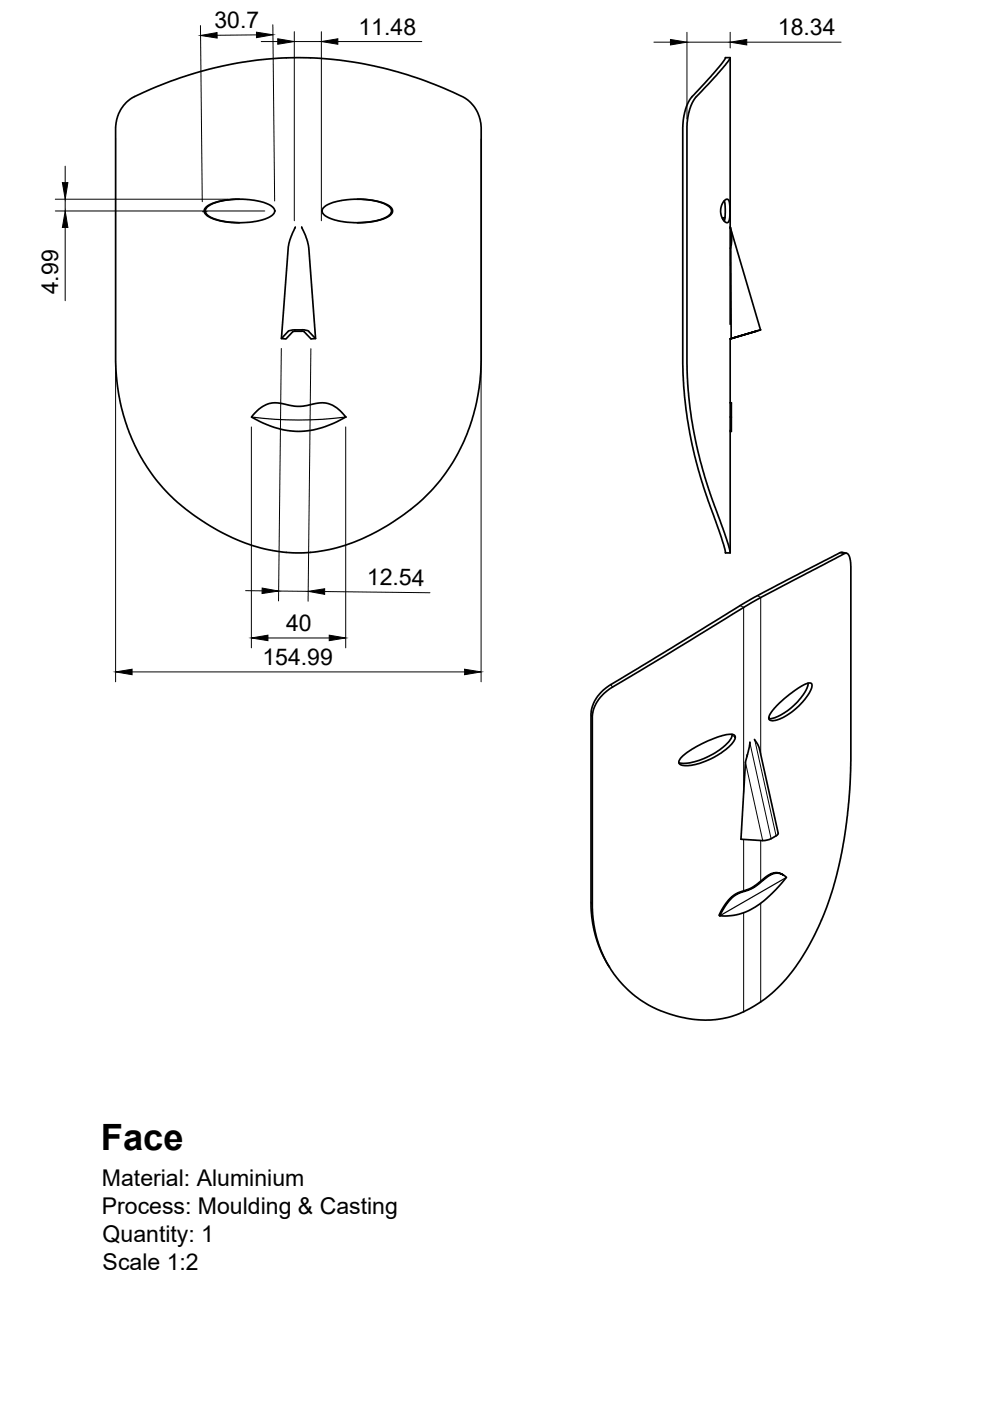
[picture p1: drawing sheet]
<svg xmlns="http://www.w3.org/2000/svg" width="210mm" height="297mm" viewBox="0 0 210 297" stroke-linecap="round" stroke-linejoin="round" font-family="sans-serif">
<!-- layer: Visible -->
<g fill="none" stroke="#000" stroke-width=".36">
<path d="M153.8 12.3l-1.4 1.9-4.4 5a10.2 10.2 0 0 0-3.2 8.1v49.8l.4 7.5 .6 4.5 .8 4.3 1.9 7.8 4.5 12.8 .8 3.2 1-.1M153.8 12.2v.1M153.8 12.2h1M154.8 12.3l-1.6 2.1-4.3 4.8a10 10 0 0 0-3.3 8.1v49.8l.4 6.9 .9 6.7 1.6 7.2 1.8 5.9 3.3 9.3 1.2 4M154.8 12.2v.1M154.8 12.3v56.5M26.7 21.8l.6-.5a10.2 10.2 0 0 1 3.1-1.7 76.6 76.6 0 0 1 68.7 1.5 7.7 7.7 0 0 1 2.9 6.2v48.7a40.1 40.1 0 0 1-22.1 36.7 32.5 32.5 0 0 1-29.9 1.6 42.2 42.2 0 0 1-19.2-15.9 42.1 42.1 0 0 1-6.3-22.4v-48.7a8 8 0 0 1 2.2-5.5zM43.7 43.9a12.2 12.2 0 0 1 7.8-1.7 11.4 11.4 0 0 1 6.3 1.7 1.13 1.13 0 0 1 .4 1.1 1.13 1.13 0 0 1-.9 .9 16.9 16.9 0 0 1-13.1 0 1.16 1.16 0 0 1-.5-2zM50.8 42.2a10.4 10.4 0 0 0-7 1.8 1.16 1.16 0 0 0 .6 1.9 13.3 13.3 0 0 0 6.4 1.3M62.6 48.1l-.1 .2a12.9 12.9 0 0 0-1.4 4.3l-1.4 19.2M64 48.1a14.9 14.9 0 0 1 1.5 4.5l1.4 19.2h-1l-1.4-1.5-.5-.1-1.8 .1-1.6 1.5M68.5 44.1a8.2 8.2 0 0 1 5.2-1.8 14.8 14.8 0 0 1 8.8 1.4 1.19 1.19 0 0 1 .7 1.1 1.19 1.19 0 0 1-.8 1.1 17.2 17.2 0 0 1-12.8 .2l-.2-.1a1.24 1.24 0 0 1-.9-1.9z"/>
<path d="M75.8 42.2a10.4 10.4 0 0 1 6.9 1.8 1.16 1.16 0 0 1-.6 1.9 12.6 12.6 0 0 1-6.3 1.3M153.6 42.6l.2 1.6-.2 2.7M153.6 42.5a.61 .61 0 0 1 .8-.2 .61 .61 0 0 1 .3 .8v3.1a.69 .69 0 0 1-.2 .8 .69 .69 0 0 1-.8 0l-.6-.8-.3-1.4 .2-1.1zM153.7 46.1l-.5 .2 .1 .2M154.8 48.3h.1a9.8 9.8 0 0 1 0 4.3h-.1M154.9 48.3l-.1-.2 6.4 21.8M154.9 52.6l.1 19.2M61.1 70.3l-1.4 1.5h.8M64 69.9l-2 .1-.9 .3M64 69.9l.9 .1 .6 .2M65.4 70.3l1.5 1.5M154.8 71.8v13.6"/>
<path d="M159.9 70.3l-5.1 1.5 5.4-1.5-5.4 1.5M159.9 70.3l-5.1 1.5M159.9 70.3l.4-.1-.4 .1M161.2 69.9h.1M161.3 69.9l-1.1 .4 1-.3M53.9 87.7a5.8 5.8 0 0 1 6.9-1.9 10.3 10.3 0 0 0 6.3-.3 5.7 5.7 0 0 1 5.9 2.5l.3 .4a17.9 17.9 0 0 1-14.4 2.4l-3.1-1.1-2.5-1.3zM154.8 85.4h.3v3h-.3zM154.8 88.4v28.7M155.1 88.4v2.4a.38 .38 0 0 1 0 .4 .38 .38 0 0 1-.3 .3M178.5 117.1a3.6 3.6 0 0 0-1.9 .9l-10.5 5.4a302.9 302.9 0 0 0-22.8 13.4l-13.8 8.3a7.9 7.9 0 0 0-4.2 6.5v39.7a25.1 25.1 0 0 0 3.9 13.7M178.5 117.1l1 .2M127.7 147.3l.6-.5a101.9 101.9 0 0 1 10.1-6.2l13.1-8a273.8 273.8 0 0 1 22.8-12.7l4.7-2.5a.88 .88 0 0 1 1.2 1l.2 1.7v43.1l-.7 9.6-.7 5.1-1.1 5.7a57.9 57.9 0 0 1-11.2 23.9 24 24 0 0 1-15 8.7 23.8 23.8 0 0 1-22.8-11.6 25 25 0 0 1-3.3-12.8v-39.7a7 7 0 0 1 2.1-4.8z"/>
<path d="M155.2 155.7a4.3 4.3 0 0 1-2.3 3 12.9 12.9 0 0 1-8.7 3.1l-.3-.1M158.5 160l-.1 .4M159 157.5l-.9 4.1-1 16.3 4.6 .3 1.1-.1 .7-.3M159 157.3v.2M160 156.8l.7 1.1 .4 1 3.9 17.7-.2 .4-1.3 .8M164.9 149.4l1.9-1.6a11.4 11.4 0 0 1 4.8-3h.2a.87 .87 0 0 1 .1 1.4l-.5 1.1a12.5 12.5 0 0 1-7.5 5.5 .75 .75 0 0 1-.9-.4 .75 .75 0 0 1 .2-.9zM171.3 144.9v.5l-.6 1.3a12.6 12.6 0 0 1-7.4 5.7h-.3M144.4 160.6l1.2-1a22.7 22.7 0 0 1 9.4-3.9 .78 .78 0 0 1 .9 .4 .78 .78 0 0 1-.2 .9 14.5 14.5 0 0 1-10.7 5.3 .86 .86 0 0 1-1-.4 .86 .86 0 0 1 .3-1.1zM166.1 185.5a3.1 3.1 0 0 0-4 .6l-1.3 1.1a10.3 10.3 0 0 1-4.4 2.1 9 9 0 0 0-4 4.8h.2a8.8 8.8 0 0 1 4.2-4.8 11.1 11.1 0 0 0 5.5-3.1 2.98 2.98 0 0 1 4.5-.2 22.3 22.3 0 0 1-9.3 7.6l-2.2 .5h-2.7"/>
</g>
<circle cx="160.3" cy="70.2" r=".18" fill="#000"/>
<!-- layer: Visible Narrow -->
<g fill="none" stroke="#000" stroke-width=".21">
<path d="M178.1 117.2l.9 .2M157 128.4l.7 .4v39.2M160.6 126.3l.7 .4v33.2M125.3 151.6l.3 .5M129.5 145.1l.4 .6M155.2 155.9l.7 .4M159 157.5l4.5 20.3M160 156.9l4.5 20.3M157.7 178v10.9M158.1 161.6l3.6 16.6M161.3 178.2v8.6M125.3 191.3l.3 .5"/>
<path d="M157.7 193.5v21M161.3 191.5v20.9"/>
</g>
<!-- layer: Dimensions -->
<g fill="none" stroke="#000" stroke-width=".21">
<path d="M42.5 5.4l.4 37.4M54.4 7.4l-8.4 .1M55.4 8.8h3.5M57.8 5.3l.4 37.3M62.4 6.7v40.1M62.4 8.8h5.7M68.1 6.7v40.1M71.6 8.8h17.8M138.6 8.9h3.6M145.6 6.8v18.4M145.6 8.9h9.2M154.8 6.8v3.4"/>
<path d="M158.3 8.9h20M13.8 35.2v3.5M24.5 29.4v115.2M102 29.4v115.2M11.7 42.2h36.7M11.7 44.7h44.4M13.8 42.2v2.5M13.8 48.2v15.6M59.6 73.9l-.5 53.5M65.9 73.9l-.6 53.6M53.3 90.5v46.9M73.3 90.5v46.9"/>
<path d="M52.1 125.2l3.5 .1M56.8 135.3h13M59.1 125.3l6.2 .1M68.8 125.4l22.4 .3M28 142.5h70.5"/>
</g>
<g fill="#000" stroke="#000" stroke-width=".21">
<path d="M42.5 7.5l3.5-.6v1.2zM54.4 6.8l3.5 .6-3.5 .6zM58.9 8.2l3.5 .6-3.5 .6zM68.1 8.8l3.5-.6v1.2zM142.2 8.4l3.4 .5-3.4 .6zM154.8 8.9l3.5-.5v1.1zM13.2 38.7h1.2l-.6 3.5zM13.8 44.7l.6 3.5h-1.2zM55.6 124.7l3.5 .6-3.5 .5zM53.3 135.3l3.5-.6v1.1zM65.3 125.4l3.5-.6v1.2zM69.8 134.7l3.5 .6-3.5 .5z"/>
<path d="M24.5 142.5l3.5-.6v1.2zM98.5 141.9l3.5 .6-3.5 .6z"/>
</g>
<!-- layer: Sketch1 -->
<path d="M53.3 88.4a79.1 79.1 0 0 0 20 0M166.8 186l-14.2 8.2" fill="none" stroke="#000" stroke-width=".25"/>
<!-- layer: Sketch5 -->
<path d="M83 45h.1" fill="none" stroke="#000" stroke-width=".25"/>
<!-- layer: Sketch6 -->
<path d="M83 45h.1" fill="none" stroke="#000" stroke-width=".25"/>
<!-- layer: Sketch8 -->
<path d="M42.9 44.9h1" fill="none" stroke="#000" stroke-width=".21"/>
<text font-size="7.7" x="21.4" y="243.8">Face</text>
<g font-size="4.9">
<text x="45.5" y="6" transform="rotate(-1 45.5 6)">30.7</text>
<text x="76" y="7.4">11.48</text>
<text x="164.9" y="7.5">18.34</text>
<text x="12.4" y="62.4" transform="rotate(-90 12.4 62.4)">4.99</text>
<text x="77.8" y="124.1" transform="rotate(1 77.8 124.1)">12.54</text>
<text x="60.7" y="133.8">40</text>
<text x="55.6" y="141">154.99</text>
<text x="21.6" y="251.5">Material: Aluminium</text>
<text x="21.6" y="257.4">Process: Moulding &amp; Casting</text>
<text x="21.8" y="263.3">Quantity: 1</text>
<text x="21.8" y="269.2">Scale 1:2</text>
</g>
</svg>
